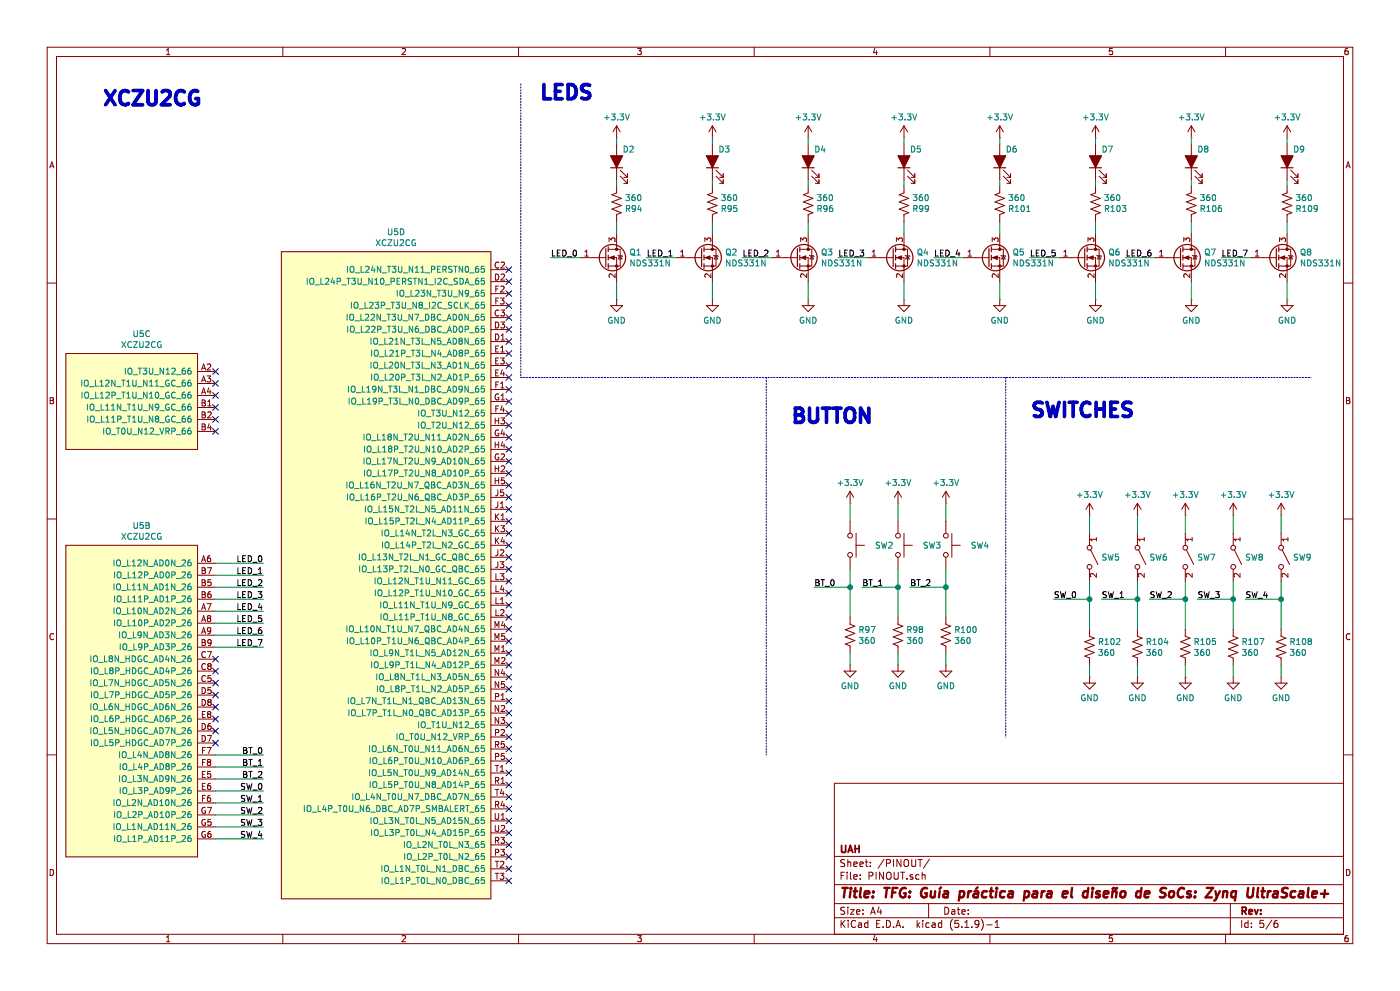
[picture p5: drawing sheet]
EESchema Schematic File Version 4
EELAYER 30 0
EELAYER END
$Descr A4 11693 8268
encoding utf-8
Sheet 5 6
Title "TFG: Guía práctica para el diseño de SoCs: Zynq UltraScale+"
Date ""
Rev ""
Comp "UAH"
Comment1 ""
Comment2 ""
Comment3 ""
Comment4 ""
$EndDescr
$Comp
L Zynq_UltraScale:XCZU2CG U5
U 3 1
P 1100 3350
F 0 "U5" H 1183 3915 50  0000 C CNN
F 1 "XCZU2CG" H 1183 3824 50  0000 C CNN
F 2 "Zynq-eame_UltraScale_0:SBVA484" H 1000 -1400 50  0001 C CNN
F 3 "" H 1000 -1400 50  0001 C CNN
	3    1100 3350
	1    0    0    -1  
$EndComp
$Comp
L Zynq_UltraScale:XCZU2CG U5
U 4 1
P 3400 4600
F 0 "U5" H 3308 7265 50  0000 C CNN
F 1 "XCZU2CG" H 3308 7174 50  0000 C CNN
F 2 "Zynq-eame_UltraScale_0:SBVA484" H 3300 -150 50  0001 C CNN
F 3 "" H 3300 -150 50  0001 C CNN
	4    3400 4600
	1    0    0    -1  
$EndComp
NoConn ~ 1800 3100
NoConn ~ 1800 3200
NoConn ~ 1800 3300
NoConn ~ 1800 3400
NoConn ~ 1800 3600
NoConn ~ 1800 3500
NoConn ~ 1800 5500
NoConn ~ 1800 5600
NoConn ~ 1800 5700
NoConn ~ 1800 5800
NoConn ~ 1800 5900
NoConn ~ 1800 6000
NoConn ~ 1800 6100
NoConn ~ 1800 6200
NoConn ~ 4250 4150
NoConn ~ 4250 4050
NoConn ~ 4250 3950
NoConn ~ 4250 3850
NoConn ~ 4250 3750
NoConn ~ 4250 3650
NoConn ~ 4250 3550
NoConn ~ 4250 3450
NoConn ~ 4250 3350
NoConn ~ 4250 3250
NoConn ~ 4250 3150
NoConn ~ 4250 3050
NoConn ~ 4250 2950
NoConn ~ 4250 2850
NoConn ~ 4250 2750
NoConn ~ 4250 2650
NoConn ~ 4250 2550
NoConn ~ 4250 2450
NoConn ~ 4250 2350
NoConn ~ 4250 2250
$Comp
L Switch:SW_Push SW2
U 1 1
P 7100 4550
F 0 "SW2" V 7100 4835 50  0000 C CNN
F 1 "SW_Push" H 7100 4744 50  0001 C CNN
F 2 "" H 7100 4750 50  0001 C CNN
F 3 "~" H 7100 4750 50  0001 C CNN
	1    7100 4550
	0    1    1    0   
$EndComp
$Comp
L Switch:SW_SPST SW5
U 1 1
P 9100 4650
F 0 "SW5" V 9100 4748 50  0000 L CNN
F 1 "SW_SPST" H 9100 4794 50  0001 C CNN
F 2 "" H 9100 4650 50  0001 C CNN
F 3 "~" H 9100 4650 50  0001 C CNN
	1    9100 4650
	0    1    1    0   
$EndComp
$Comp
L power:+3.3V #PWR0181
U 1 1
P 5150 1150
F 0 "#PWR0181" H 5150 1000 50  0001 C CNN
F 1 "+3.3V" H 5150 1323 50  0000 C CNN
F 2 "" H 5150 1150 50  0001 C CNN
F 3 "" H 5150 1150 50  0001 C CNN
	1    5150 1150
	1    0    0    -1  
$EndComp
$Comp
L power:GND #PWR0182
U 1 1
P 5150 2500
F 0 "#PWR0182" H 5150 2250 50  0001 C CNN
F 1 "GND" H 5150 2327 50  0000 C CNN
F 2 "" H 5150 2500 50  0001 C CNN
F 3 "" H 5150 2500 50  0001 C CNN
	1    5150 2500
	1    0    0    -1  
$EndComp
$Comp
L Device:LED_ALT D3
U 1 1
P 5950 1350
F 0 "D3" V 6050 1250 50  0000 C CNN
F 1 " " H 5943 1476 50  0001 C CNN
F 2 "" H 5950 1350 50  0001 C CNN
F 3 "~" H 5950 1350 50  0001 C CNN
	1    5950 1350
	0    -1   -1   0   
$EndComp
$Comp
L Device:R_US R95
U 1 1
P 5950 1700
F 0 "R95" H 6018 1746 50  0000 L CNN
F 1 "360" H 6018 1655 50  0000 L CNN
F 2 "" V 5990 1690 50  0001 C CNN
F 3 "~" H 5950 1700 50  0001 C CNN
	1    5950 1700
	1    0    0    1   
$EndComp
$Comp
L power:+3.3V #PWR0183
U 1 1
P 5950 1150
F 0 "#PWR0183" H 5950 1000 50  0001 C CNN
F 1 "+3.3V" H 5950 1323 50  0000 C CNN
F 2 "" H 5950 1150 50  0001 C CNN
F 3 "" H 5950 1150 50  0001 C CNN
	1    5950 1150
	1    0    0    -1  
$EndComp
$Comp
L power:GND #PWR0184
U 1 1
P 5950 2500
F 0 "#PWR0184" H 5950 2250 50  0001 C CNN
F 1 "GND" H 5950 2327 50  0000 C CNN
F 2 "" H 5950 2500 50  0001 C CNN
F 3 "" H 5950 2500 50  0001 C CNN
	1    5950 2500
	1    0    0    -1  
$EndComp
Wire Wire Line
	5950 2500 5950 2350
Wire Wire Line
	5950 1950 5950 1850
Wire Wire Line
	5950 1550 5950 1500
Wire Wire Line
	5950 1200 5950 1150
$Comp
L Device:LED_ALT D4
U 1 1
P 6750 1350
F 0 "D4" V 6850 1250 50  0000 C CNN
F 1 " " H 6743 1476 50  0001 C CNN
F 2 "" H 6750 1350 50  0001 C CNN
F 3 "~" H 6750 1350 50  0001 C CNN
	1    6750 1350
	0    -1   -1   0   
$EndComp
$Comp
L Device:R_US R96
U 1 1
P 6750 1700
F 0 "R96" H 6818 1746 50  0000 L CNN
F 1 "360" H 6818 1655 50  0000 L CNN
F 2 "" V 6790 1690 50  0001 C CNN
F 3 "~" H 6750 1700 50  0001 C CNN
	1    6750 1700
	1    0    0    1   
$EndComp
$Comp
L power:+3.3V #PWR0185
U 1 1
P 6750 1150
F 0 "#PWR0185" H 6750 1000 50  0001 C CNN
F 1 "+3.3V" H 6750 1323 50  0000 C CNN
F 2 "" H 6750 1150 50  0001 C CNN
F 3 "" H 6750 1150 50  0001 C CNN
	1    6750 1150
	1    0    0    -1  
$EndComp
$Comp
L power:GND #PWR0186
U 1 1
P 6750 2500
F 0 "#PWR0186" H 6750 2250 50  0001 C CNN
F 1 "GND" H 6750 2327 50  0000 C CNN
F 2 "" H 6750 2500 50  0001 C CNN
F 3 "" H 6750 2500 50  0001 C CNN
	1    6750 2500
	1    0    0    -1  
$EndComp
Wire Wire Line
	6750 2500 6750 2350
Wire Wire Line
	6750 1950 6750 1850
Wire Wire Line
	6750 1550 6750 1500
Wire Wire Line
	6750 1200 6750 1150
$Comp
L Device:LED_ALT D5
U 1 1
P 7550 1350
F 0 "D5" V 7650 1250 50  0000 C CNN
F 1 " " H 7543 1476 50  0001 C CNN
F 2 "" H 7550 1350 50  0001 C CNN
F 3 "~" H 7550 1350 50  0001 C CNN
	1    7550 1350
	0    -1   -1   0   
$EndComp
$Comp
L Device:R_US R99
U 1 1
P 7550 1700
F 0 "R99" H 7618 1746 50  0000 L CNN
F 1 "360" H 7618 1655 50  0000 L CNN
F 2 "" V 7590 1690 50  0001 C CNN
F 3 "~" H 7550 1700 50  0001 C CNN
	1    7550 1700
	1    0    0    1   
$EndComp
$Comp
L power:+3.3V #PWR0187
U 1 1
P 7550 1150
F 0 "#PWR0187" H 7550 1000 50  0001 C CNN
F 1 "+3.3V" H 7550 1323 50  0000 C CNN
F 2 "" H 7550 1150 50  0001 C CNN
F 3 "" H 7550 1150 50  0001 C CNN
	1    7550 1150
	1    0    0    -1  
$EndComp
$Comp
L power:GND #PWR0188
U 1 1
P 7550 2500
F 0 "#PWR0188" H 7550 2250 50  0001 C CNN
F 1 "GND" H 7550 2327 50  0000 C CNN
F 2 "" H 7550 2500 50  0001 C CNN
F 3 "" H 7550 2500 50  0001 C CNN
	1    7550 2500
	1    0    0    -1  
$EndComp
Wire Wire Line
	7550 2500 7550 2350
Wire Wire Line
	7550 1950 7550 1850
Wire Wire Line
	7550 1550 7550 1500
Wire Wire Line
	7550 1200 7550 1150
$Comp
L Device:LED_ALT D6
U 1 1
P 8350 1350
F 0 "D6" V 8450 1250 50  0000 C CNN
F 1 " " H 8343 1476 50  0001 C CNN
F 2 "" H 8350 1350 50  0001 C CNN
F 3 "~" H 8350 1350 50  0001 C CNN
	1    8350 1350
	0    -1   -1   0   
$EndComp
$Comp
L Device:R_US R101
U 1 1
P 8350 1700
F 0 "R101" H 8418 1746 50  0000 L CNN
F 1 "360" H 8418 1655 50  0000 L CNN
F 2 "" V 8390 1690 50  0001 C CNN
F 3 "~" H 8350 1700 50  0001 C CNN
	1    8350 1700
	1    0    0    1   
$EndComp
$Comp
L power:+3.3V #PWR0189
U 1 1
P 8350 1150
F 0 "#PWR0189" H 8350 1000 50  0001 C CNN
F 1 "+3.3V" H 8350 1323 50  0000 C CNN
F 2 "" H 8350 1150 50  0001 C CNN
F 3 "" H 8350 1150 50  0001 C CNN
	1    8350 1150
	1    0    0    -1  
$EndComp
$Comp
L power:GND #PWR0190
U 1 1
P 8350 2500
F 0 "#PWR0190" H 8350 2250 50  0001 C CNN
F 1 "GND" H 8350 2327 50  0000 C CNN
F 2 "" H 8350 2500 50  0001 C CNN
F 3 "" H 8350 2500 50  0001 C CNN
	1    8350 2500
	1    0    0    -1  
$EndComp
Wire Wire Line
	8350 2500 8350 2350
Wire Wire Line
	8350 1950 8350 1850
Wire Wire Line
	8350 1550 8350 1500
Wire Wire Line
	8350 1200 8350 1150
$Comp
L Device:LED_ALT D7
U 1 1
P 9150 1350
F 0 "D7" V 9250 1250 50  0000 C CNN
F 1 " " H 9143 1476 50  0001 C CNN
F 2 "" H 9150 1350 50  0001 C CNN
F 3 "~" H 9150 1350 50  0001 C CNN
	1    9150 1350
	0    -1   -1   0   
$EndComp
$Comp
L Device:R_US R103
U 1 1
P 9150 1700
F 0 "R103" H 9218 1746 50  0000 L CNN
F 1 "360" H 9218 1655 50  0000 L CNN
F 2 "" V 9190 1690 50  0001 C CNN
F 3 "~" H 9150 1700 50  0001 C CNN
	1    9150 1700
	1    0    0    1   
$EndComp
$Comp
L power:+3.3V #PWR0191
U 1 1
P 9150 1150
F 0 "#PWR0191" H 9150 1000 50  0001 C CNN
F 1 "+3.3V" H 9150 1323 50  0000 C CNN
F 2 "" H 9150 1150 50  0001 C CNN
F 3 "" H 9150 1150 50  0001 C CNN
	1    9150 1150
	1    0    0    -1  
$EndComp
$Comp
L power:GND #PWR0192
U 1 1
P 9150 2500
F 0 "#PWR0192" H 9150 2250 50  0001 C CNN
F 1 "GND" H 9150 2327 50  0000 C CNN
F 2 "" H 9150 2500 50  0001 C CNN
F 3 "" H 9150 2500 50  0001 C CNN
	1    9150 2500
	1    0    0    -1  
$EndComp
Wire Wire Line
	9150 2500 9150 2350
Wire Wire Line
	9150 1950 9150 1850
Wire Wire Line
	9150 1550 9150 1500
Wire Wire Line
	9150 1200 9150 1150
$Comp
L Device:LED_ALT D8
U 1 1
P 9950 1350
F 0 "D8" V 10050 1250 50  0000 C CNN
F 1 " " H 9943 1476 50  0001 C CNN
F 2 "" H 9950 1350 50  0001 C CNN
F 3 "~" H 9950 1350 50  0001 C CNN
	1    9950 1350
	0    -1   -1   0   
$EndComp
$Comp
L Device:R_US R106
U 1 1
P 9950 1700
F 0 "R106" H 10018 1746 50  0000 L CNN
F 1 "360" H 10018 1655 50  0000 L CNN
F 2 "" V 9990 1690 50  0001 C CNN
F 3 "~" H 9950 1700 50  0001 C CNN
	1    9950 1700
	1    0    0    1   
$EndComp
$Comp
L power:+3.3V #PWR0193
U 1 1
P 9950 1150
F 0 "#PWR0193" H 9950 1000 50  0001 C CNN
F 1 "+3.3V" H 9950 1323 50  0000 C CNN
F 2 "" H 9950 1150 50  0001 C CNN
F 3 "" H 9950 1150 50  0001 C CNN
	1    9950 1150
	1    0    0    -1  
$EndComp
$Comp
L power:GND #PWR0194
U 1 1
P 9950 2500
F 0 "#PWR0194" H 9950 2250 50  0001 C CNN
F 1 "GND" H 9950 2327 50  0000 C CNN
F 2 "" H 9950 2500 50  0001 C CNN
F 3 "" H 9950 2500 50  0001 C CNN
	1    9950 2500
	1    0    0    -1  
$EndComp
Wire Wire Line
	9950 2500 9950 2350
Wire Wire Line
	9950 1950 9950 1850
Wire Wire Line
	9950 1550 9950 1500
Wire Wire Line
	9950 1200 9950 1150
$Comp
L Device:LED_ALT D9
U 1 1
P 10750 1350
F 0 "D9" V 10850 1250 50  0000 C CNN
F 1 " " H 10743 1476 50  0001 C CNN
F 2 "" H 10750 1350 50  0001 C CNN
F 3 "~" H 10750 1350 50  0001 C CNN
	1    10750 1350
	0    -1   -1   0   
$EndComp
$Comp
L Device:R_US R109
U 1 1
P 10750 1700
F 0 "R109" H 10818 1746 50  0000 L CNN
F 1 "360" H 10818 1655 50  0000 L CNN
F 2 "" V 10790 1690 50  0001 C CNN
F 3 "~" H 10750 1700 50  0001 C CNN
	1    10750 1700
	1    0    0    1   
$EndComp
$Comp
L power:+3.3V #PWR0195
U 1 1
P 10750 1150
F 0 "#PWR0195" H 10750 1000 50  0001 C CNN
F 1 "+3.3V" H 10750 1323 50  0000 C CNN
F 2 "" H 10750 1150 50  0001 C CNN
F 3 "" H 10750 1150 50  0001 C CNN
	1    10750 1150
	1    0    0    -1  
$EndComp
$Comp
L power:GND #PWR0196
U 1 1
P 10750 2500
F 0 "#PWR0196" H 10750 2250 50  0001 C CNN
F 1 "GND" H 10750 2327 50  0000 C CNN
F 2 "" H 10750 2500 50  0001 C CNN
F 3 "" H 10750 2500 50  0001 C CNN
	1    10750 2500
	1    0    0    -1  
$EndComp
Wire Wire Line
	10750 2500 10750 2350
Wire Wire Line
	10750 1950 10750 1850
Wire Wire Line
	10750 1550 10750 1500
Wire Wire Line
	10750 1200 10750 1150
$Comp
L Device:R_US R97
U 1 1
P 7100 5300
F 0 "R97" H 7168 5346 50  0000 L CNN
F 1 "360" H 7168 5255 50  0000 L CNN
F 2 "" V 7140 5290 50  0001 C CNN
F 3 "~" H 7100 5300 50  0001 C CNN
	1    7100 5300
	1    0    0    -1  
$EndComp
$Comp
L power:GND #PWR0198
U 1 1
P 7100 5550
F 0 "#PWR0198" H 7100 5300 50  0001 C CNN
F 1 "GND" H 7100 5377 50  0000 C CNN
F 2 "" H 7100 5550 50  0001 C CNN
F 3 "" H 7100 5550 50  0001 C CNN
	1    7100 5550
	1    0    0    -1  
$EndComp
Wire Wire Line
	7100 4200 7100 4350
Text Label 6800 4900 0    50   ~ 0
BT_0
Wire Wire Line
	7100 5450 7100 5550
Wire Wire Line
	7100 4900 7100 4750
Wire Wire Line
	6800 4900 7100 4900
Wire Wire Line
	7100 4900 7100 5150
Connection ~ 7100 4900
$Comp
L Switch:SW_Push SW3
U 1 1
P 7500 4550
F 0 "SW3" V 7500 4835 50  0000 C CNN
F 1 "SW_Push" H 7500 4744 50  0001 C CNN
F 2 "" H 7500 4750 50  0001 C CNN
F 3 "~" H 7500 4750 50  0001 C CNN
	1    7500 4550
	0    1    1    0   
$EndComp
$Comp
L Device:R_US R98
U 1 1
P 7500 5300
F 0 "R98" H 7568 5346 50  0000 L CNN
F 1 "360" H 7568 5255 50  0000 L CNN
F 2 "" V 7540 5290 50  0001 C CNN
F 3 "~" H 7500 5300 50  0001 C CNN
	1    7500 5300
	1    0    0    -1  
$EndComp
$Comp
L power:GND #PWR0200
U 1 1
P 7500 5550
F 0 "#PWR0200" H 7500 5300 50  0001 C CNN
F 1 "GND" H 7500 5377 50  0000 C CNN
F 2 "" H 7500 5550 50  0001 C CNN
F 3 "" H 7500 5550 50  0001 C CNN
	1    7500 5550
	1    0    0    -1  
$EndComp
Wire Wire Line
	7500 4200 7500 4350
Text Label 7200 4900 0    50   ~ 0
BT_1
Wire Wire Line
	7500 5450 7500 5550
Wire Wire Line
	7500 4900 7500 4750
Wire Wire Line
	7200 4900 7500 4900
Wire Wire Line
	7500 4900 7500 5150
Connection ~ 7500 4900
$Comp
L Switch:SW_Push SW4
U 1 1
P 7900 4550
F 0 "SW4" V 7900 4835 50  0000 C CNN
F 1 "SW_Push" H 7900 4744 50  0001 C CNN
F 2 "" H 7900 4750 50  0001 C CNN
F 3 "~" H 7900 4750 50  0001 C CNN
	1    7900 4550
	0    1    1    0   
$EndComp
$Comp
L Device:R_US R100
U 1 1
P 7900 5300
F 0 "R100" H 7968 5346 50  0000 L CNN
F 1 "360" H 7968 5255 50  0000 L CNN
F 2 "" V 7940 5290 50  0001 C CNN
F 3 "~" H 7900 5300 50  0001 C CNN
	1    7900 5300
	1    0    0    -1  
$EndComp
$Comp
L power:GND #PWR0202
U 1 1
P 7900 5550
F 0 "#PWR0202" H 7900 5300 50  0001 C CNN
F 1 "GND" H 7900 5377 50  0000 C CNN
F 2 "" H 7900 5550 50  0001 C CNN
F 3 "" H 7900 5550 50  0001 C CNN
	1    7900 5550
	1    0    0    -1  
$EndComp
Wire Wire Line
	7900 4200 7900 4350
Text Label 7600 4900 0    50   ~ 0
BT_2
Wire Wire Line
	7900 5450 7900 5550
Wire Wire Line
	7900 4900 7900 4750
Wire Wire Line
	7600 4900 7900 4900
Wire Wire Line
	7900 4900 7900 5150
Connection ~ 7900 4900
$Comp
L Device:R_US R102
U 1 1
P 9100 5400
F 0 "R102" H 9168 5446 50  0000 L CNN
F 1 "360" H 9168 5355 50  0000 L CNN
F 2 "" V 9140 5390 50  0001 C CNN
F 3 "~" H 9100 5400 50  0001 C CNN
	1    9100 5400
	1    0    0    -1  
$EndComp
$Comp
L power:GND #PWR0204
U 1 1
P 9100 5650
F 0 "#PWR0204" H 9100 5400 50  0001 C CNN
F 1 "GND" H 9100 5477 50  0000 C CNN
F 2 "" H 9100 5650 50  0001 C CNN
F 3 "" H 9100 5650 50  0001 C CNN
	1    9100 5650
	1    0    0    -1  
$EndComp
Wire Wire Line
	9100 4300 9100 4450
Text Label 8800 5000 0    50   ~ 0
SW_0
Wire Wire Line
	9100 5550 9100 5650
Wire Wire Line
	9100 5000 9100 4850
Wire Wire Line
	8800 5000 9100 5000
Wire Wire Line
	9100 5000 9100 5250
Connection ~ 9100 5000
$Comp
L Device:R_US R104
U 1 1
P 9500 5400
F 0 "R104" H 9568 5446 50  0000 L CNN
F 1 "360" H 9568 5355 50  0000 L CNN
F 2 "" V 9540 5390 50  0001 C CNN
F 3 "~" H 9500 5400 50  0001 C CNN
	1    9500 5400
	1    0    0    -1  
$EndComp
$Comp
L power:GND #PWR0206
U 1 1
P 9500 5650
F 0 "#PWR0206" H 9500 5400 50  0001 C CNN
F 1 "GND" H 9500 5477 50  0000 C CNN
F 2 "" H 9500 5650 50  0001 C CNN
F 3 "" H 9500 5650 50  0001 C CNN
	1    9500 5650
	1    0    0    -1  
$EndComp
Wire Wire Line
	9500 4300 9500 4450
Text Label 9200 5000 0    50   ~ 0
SW_1
Wire Wire Line
	9500 5550 9500 5650
Wire Wire Line
	9500 5000 9500 4850
Wire Wire Line
	9200 5000 9500 5000
Wire Wire Line
	9500 5000 9500 5250
Connection ~ 9500 5000
$Comp
L Device:R_US R105
U 1 1
P 9900 5400
F 0 "R105" H 9968 5446 50  0000 L CNN
F 1 "360" H 9968 5355 50  0000 L CNN
F 2 "" V 9940 5390 50  0001 C CNN
F 3 "~" H 9900 5400 50  0001 C CNN
	1    9900 5400
	1    0    0    -1  
$EndComp
$Comp
L power:GND #PWR0208
U 1 1
P 9900 5650
F 0 "#PWR0208" H 9900 5400 50  0001 C CNN
F 1 "GND" H 9900 5477 50  0000 C CNN
F 2 "" H 9900 5650 50  0001 C CNN
F 3 "" H 9900 5650 50  0001 C CNN
	1    9900 5650
	1    0    0    -1  
$EndComp
Wire Wire Line
	9900 4300 9900 4450
Text Label 9600 5000 0    50   ~ 0
SW_2
Wire Wire Line
	9900 5550 9900 5650
Wire Wire Line
	9900 5000 9900 4850
Wire Wire Line
	9600 5000 9900 5000
Wire Wire Line
	9900 5000 9900 5250
Connection ~ 9900 5000
$Comp
L Device:R_US R107
U 1 1
P 10300 5400
F 0 "R107" H 10368 5446 50  0000 L CNN
F 1 "360" H 10368 5355 50  0000 L CNN
F 2 "" V 10340 5390 50  0001 C CNN
F 3 "~" H 10300 5400 50  0001 C CNN
	1    10300 5400
	1    0    0    -1  
$EndComp
$Comp
L power:GND #PWR0210
U 1 1
P 10300 5650
F 0 "#PWR0210" H 10300 5400 50  0001 C CNN
F 1 "GND" H 10300 5477 50  0000 C CNN
F 2 "" H 10300 5650 50  0001 C CNN
F 3 "" H 10300 5650 50  0001 C CNN
	1    10300 5650
	1    0    0    -1  
$EndComp
Wire Wire Line
	10300 4300 10300 4450
Text Label 10000 5000 0    50   ~ 0
SW_3
Wire Wire Line
	10300 5550 10300 5650
Wire Wire Line
	10300 5000 10300 4850
Wire Wire Line
	10000 5000 10300 5000
Wire Wire Line
	10300 5000 10300 5250
Connection ~ 10300 5000
$Comp
L Device:R_US R108
U 1 1
P 10700 5400
F 0 "R108" H 10768 5446 50  0000 L CNN
F 1 "360" H 10768 5355 50  0000 L CNN
F 2 "" V 10740 5390 50  0001 C CNN
F 3 "~" H 10700 5400 50  0001 C CNN
	1    10700 5400
	1    0    0    -1  
$EndComp
$Comp
L power:GND #PWR0212
U 1 1
P 10700 5650
F 0 "#PWR0212" H 10700 5400 50  0001 C CNN
F 1 "GND" H 10700 5477 50  0000 C CNN
F 2 "" H 10700 5650 50  0001 C CNN
F 3 "" H 10700 5650 50  0001 C CNN
	1    10700 5650
	1    0    0    -1  
$EndComp
Wire Wire Line
	10700 4300 10700 4450
Text Label 10400 5000 0    50   ~ 0
SW_4
Wire Wire Line
	10700 5550 10700 5650
Wire Wire Line
	10700 5000 10700 4850
Wire Wire Line
	10400 5000 10700 5000
Wire Wire Line
	10700 5000 10700 5250
Connection ~ 10700 5000
$Comp
L Switch:SW_SPST SW6
U 1 1
P 9500 4650
F 0 "SW6" V 9500 4748 50  0000 L CNN
F 1 "SW_SPST" H 9500 4794 50  0001 C CNN
F 2 "" H 9500 4650 50  0001 C CNN
F 3 "~" H 9500 4650 50  0001 C CNN
	1    9500 4650
	0    1    1    0   
$EndComp
$Comp
L Switch:SW_SPST SW7
U 1 1
P 9900 4650
F 0 "SW7" V 9900 4748 50  0000 L CNN
F 1 "SW_SPST" H 9900 4794 50  0001 C CNN
F 2 "" H 9900 4650 50  0001 C CNN
F 3 "~" H 9900 4650 50  0001 C CNN
	1    9900 4650
	0    1    1    0   
$EndComp
$Comp
L Switch:SW_SPST SW8
U 1 1
P 10300 4650
F 0 "SW8" V 10300 4748 50  0000 L CNN
F 1 "SW_SPST" H 10300 4794 50  0001 C CNN
F 2 "" H 10300 4650 50  0001 C CNN
F 3 "~" H 10300 4650 50  0001 C CNN
	1    10300 4650
	0    1    1    0   
$EndComp
$Comp
L Switch:SW_SPST SW9
U 1 1
P 10700 4650
F 0 "SW9" V 10700 4748 50  0000 L CNN
F 1 "SW_SPST" H 10700 4794 50  0001 C CNN
F 2 "" H 10700 4650 50  0001 C CNN
F 3 "~" H 10700 4650 50  0001 C CNN
	1    10700 4650
	0    1    1    0   
$EndComp
Wire Notes Line
	4350 700  4350 3150
Wire Notes Line
	4350 3150 10950 3150
Wire Notes Line
	8400 3150 8400 6150
Wire Notes Line
	6400 3150 6400 6300
Text Notes 850  1100 0    118  ~ 24
XCZU2CG\n\n
Text Notes 4500 1050 0    118  ~ 24
LEDS\n\n
Text Notes 6600 3750 0    118  ~ 24
BUTTON\n\n
Text Notes 8600 3500 0    118  ~ 24
SWITCHES\n
Text Label 2200 4700 2    50   ~ 0
LED_0
Wire Wire Line
	2200 4700 1800 4700
Text Label 2200 4800 2    50   ~ 0
LED_1
Wire Wire Line
	2200 4800 1800 4800
Text Label 2200 4900 2    50   ~ 0
LED_2
Wire Wire Line
	2200 4900 1800 4900
Text Label 2200 5000 2    50   ~ 0
LED_3
Wire Wire Line
	2200 5000 1800 5000
Text Label 2200 5100 2    50   ~ 0
LED_4
Wire Wire Line
	2200 5100 1800 5100
Text Label 2200 5200 2    50   ~ 0
LED_5
Wire Wire Line
	2200 5200 1800 5200
Text Label 2200 5300 2    50   ~ 0
LED_6
Wire Wire Line
	2200 5300 1800 5300
Text Label 2200 5400 2    50   ~ 0
LED_7
Wire Wire Line
	2200 5400 1800 5400
Text Label 2200 6300 2    50   ~ 0
BT_0
Wire Wire Line
	2200 6300 1800 6300
Text Label 2200 6400 2    50   ~ 0
BT_1
Wire Wire Line
	2200 6400 1800 6400
Text Label 2200 6500 2    50   ~ 0
BT_2
Wire Wire Line
	2200 6500 1800 6500
Text Label 2200 6600 2    50   ~ 0
SW_0
Wire Wire Line
	2200 6600 1800 6600
Text Label 2200 6700 2    50   ~ 0
SW_1
Wire Wire Line
	2200 6700 1800 6700
Text Label 2200 6800 2    50   ~ 0
SW_2
Wire Wire Line
	2200 6800 1800 6800
Text Label 2200 6900 2    50   ~ 0
SW_3
Wire Wire Line
	2200 6900 1800 6900
Text Label 2200 7000 2    50   ~ 0
SW_4
Wire Wire Line
	2200 7000 1800 7000
NoConn ~ 4250 5850
NoConn ~ 4250 5950
NoConn ~ 4250 6050
NoConn ~ 4250 6150
NoConn ~ 4250 6250
NoConn ~ 4250 6350
NoConn ~ 4250 6450
NoConn ~ 4250 6550
NoConn ~ 4250 6650
NoConn ~ 4250 6750
NoConn ~ 4250 6850
NoConn ~ 4250 6950
NoConn ~ 4250 7050
NoConn ~ 4250 7150
NoConn ~ 4250 7250
NoConn ~ 4250 7350
NoConn ~ 4250 4250
NoConn ~ 4250 4350
NoConn ~ 4250 4450
NoConn ~ 4250 4550
NoConn ~ 4250 4650
NoConn ~ 4250 4750
NoConn ~ 4250 4850
NoConn ~ 4250 4950
NoConn ~ 4250 5050
NoConn ~ 4250 5150
NoConn ~ 4250 5250
NoConn ~ 4250 5350
NoConn ~ 4250 5450
NoConn ~ 4250 5550
NoConn ~ 4250 5650
NoConn ~ 4250 5750
$Comp
L Zynq_UltraScale:XCZU2CG U5
U 2 1
P 1350 5600
F 0 "U5" H 1183 6815 50  0000 C CNN
F 1 "XCZU2CG" H 1183 6724 50  0000 C CNN
F 2 "Zynq-eame_UltraScale_0:SBVA484" H 1250 850 50  0001 C CNN
F 3 "" H 1250 850 50  0001 C CNN
	2    1350 5600
	1    0    0    -1  
$EndComp
$Comp
L power:+3.3V #PWR0205
U 1 1
P 7100 4200
F 0 "#PWR0205" H 7100 4050 50  0001 C CNN
F 1 "+3.3V" H 7100 4373 50  0000 C CNN
F 2 "" H 7100 4200 50  0001 C CNN
F 3 "" H 7100 4200 50  0001 C CNN
	1    7100 4200
	1    0    0    -1  
$EndComp
$Comp
L power:+3.3V #PWR0207
U 1 1
P 7500 4200
F 0 "#PWR0207" H 7500 4050 50  0001 C CNN
F 1 "+3.3V" H 7500 4373 50  0000 C CNN
F 2 "" H 7500 4200 50  0001 C CNN
F 3 "" H 7500 4200 50  0001 C CNN
	1    7500 4200
	1    0    0    -1  
$EndComp
$Comp
L power:+3.3V #PWR0209
U 1 1
P 7900 4200
F 0 "#PWR0209" H 7900 4050 50  0001 C CNN
F 1 "+3.3V" H 7900 4373 50  0000 C CNN
F 2 "" H 7900 4200 50  0001 C CNN
F 3 "" H 7900 4200 50  0001 C CNN
	1    7900 4200
	1    0    0    -1  
$EndComp
$Comp
L power:+3.3V #PWR0211
U 1 1
P 9100 4300
F 0 "#PWR0211" H 9100 4150 50  0001 C CNN
F 1 "+3.3V" H 9100 4473 50  0000 C CNN
F 2 "" H 9100 4300 50  0001 C CNN
F 3 "" H 9100 4300 50  0001 C CNN
	1    9100 4300
	1    0    0    -1  
$EndComp
$Comp
L power:+3.3V #PWR0248
U 1 1
P 9500 4300
F 0 "#PWR0248" H 9500 4150 50  0001 C CNN
F 1 "+3.3V" H 9500 4473 50  0000 C CNN
F 2 "" H 9500 4300 50  0001 C CNN
F 3 "" H 9500 4300 50  0001 C CNN
	1    9500 4300
	1    0    0    -1  
$EndComp
$Comp
L power:+3.3V #PWR0249
U 1 1
P 9900 4300
F 0 "#PWR0249" H 9900 4150 50  0001 C CNN
F 1 "+3.3V" H 9900 4473 50  0000 C CNN
F 2 "" H 9900 4300 50  0001 C CNN
F 3 "" H 9900 4300 50  0001 C CNN
	1    9900 4300
	1    0    0    -1  
$EndComp
$Comp
L power:+3.3V #PWR0262
U 1 1
P 10300 4300
F 0 "#PWR0262" H 10300 4150 50  0001 C CNN
F 1 "+3.3V" H 10300 4473 50  0000 C CNN
F 2 "" H 10300 4300 50  0001 C CNN
F 3 "" H 10300 4300 50  0001 C CNN
	1    10300 4300
	1    0    0    -1  
$EndComp
$Comp
L power:+3.3V #PWR0263
U 1 1
P 10700 4300
F 0 "#PWR0263" H 10700 4150 50  0001 C CNN
F 1 "+3.3V" H 10700 4473 50  0000 C CNN
F 2 "" H 10700 4300 50  0001 C CNN
F 3 "" H 10700 4300 50  0001 C CNN
	1    10700 4300
	1    0    0    -1  
$EndComp
Wire Wire Line
	4600 2150 4850 2150
Text Label 4600 2150 0    50   ~ 0
LED_0
Wire Wire Line
	5150 1200 5150 1150
Wire Wire Line
	5150 1550 5150 1500
Wire Wire Line
	5150 1950 5150 1850
Wire Wire Line
	5150 2500 5150 2350
$Comp
L Device:R_US R94
U 1 1
P 5150 1700
F 0 "R94" H 5218 1746 50  0000 L CNN
F 1 "360" H 5218 1655 50  0000 L CNN
F 2 "" V 5190 1690 50  0001 C CNN
F 3 "~" H 5150 1700 50  0001 C CNN
	1    5150 1700
	1    0    0    1   
$EndComp
$Comp
L Device:LED_ALT D2
U 1 1
P 5150 1350
F 0 "D2" V 5250 1250 50  0000 C CNN
F 1 " " H 5143 1476 50  0001 C CNN
F 2 "" H 5150 1350 50  0001 C CNN
F 3 "~" H 5150 1350 50  0001 C CNN
	1    5150 1350
	0    -1   -1   0   
$EndComp
Wire Wire Line
	10200 2150 10450 2150
Text Label 10200 2150 0    50   ~ 0
LED_7
Wire Wire Line
	9400 2150 9650 2150
Text Label 9400 2150 0    50   ~ 0
LED_6
Wire Wire Line
	8600 2150 8850 2150
Text Label 8600 2150 0    50   ~ 0
LED_5
Wire Wire Line
	7800 2150 8050 2150
Text Label 7800 2150 0    50   ~ 0
LED_4
Wire Wire Line
	7000 2150 7250 2150
Text Label 7000 2150 0    50   ~ 0
LED_3
Wire Wire Line
	6200 2150 6450 2150
Text Label 6200 2150 0    50   ~ 0
LED_2
Wire Wire Line
	5400 2150 5650 2150
Text Label 5400 2150 0    50   ~ 0
LED_1
$Comp
L Zynq_UltraScale:NDS331N Q1
U 1 1
P 5050 2150
F 0 "Q1" H 5255 2196 50  0000 L CNN
F 1 "NDS331N" H 5255 2105 50  0000 L CNN
F 2 "" H 5250 2075 50  0001 L CIN
F 3 "" H 5050 2150 50  0001 L CNN
	1    5050 2150
	1    0    0    -1  
$EndComp
$Comp
L Zynq_UltraScale:NDS331N Q2
U 1 1
P 5850 2150
F 0 "Q2" H 6055 2196 50  0000 L CNN
F 1 "NDS331N" H 6055 2105 50  0000 L CNN
F 2 "" H 6050 2075 50  0001 L CIN
F 3 "" H 5850 2150 50  0001 L CNN
	1    5850 2150
	1    0    0    -1  
$EndComp
$Comp
L Zynq_UltraScale:NDS331N Q3
U 1 1
P 6650 2150
F 0 "Q3" H 6855 2196 50  0000 L CNN
F 1 "NDS331N" H 6855 2105 50  0000 L CNN
F 2 "" H 6850 2075 50  0001 L CIN
F 3 "" H 6650 2150 50  0001 L CNN
	1    6650 2150
	1    0    0    -1  
$EndComp
$Comp
L Zynq_UltraScale:NDS331N Q4
U 1 1
P 7450 2150
F 0 "Q4" H 7655 2196 50  0000 L CNN
F 1 "NDS331N" H 7655 2105 50  0000 L CNN
F 2 "" H 7650 2075 50  0001 L CIN
F 3 "" H 7450 2150 50  0001 L CNN
	1    7450 2150
	1    0    0    -1  
$EndComp
$Comp
L Zynq_UltraScale:NDS331N Q5
U 1 1
P 8250 2150
F 0 "Q5" H 8455 2196 50  0000 L CNN
F 1 "NDS331N" H 8455 2105 50  0000 L CNN
F 2 "" H 8450 2075 50  0001 L CIN
F 3 "" H 8250 2150 50  0001 L CNN
	1    8250 2150
	1    0    0    -1  
$EndComp
$Comp
L Zynq_UltraScale:NDS331N Q6
U 1 1
P 9050 2150
F 0 "Q6" H 9255 2196 50  0000 L CNN
F 1 "NDS331N" H 9255 2105 50  0000 L CNN
F 2 "" H 9250 2075 50  0001 L CIN
F 3 "" H 9050 2150 50  0001 L CNN
	1    9050 2150
	1    0    0    -1  
$EndComp
$Comp
L Zynq_UltraScale:NDS331N Q7
U 1 1
P 9850 2150
F 0 "Q7" H 10055 2196 50  0000 L CNN
F 1 "NDS331N" H 10055 2105 50  0000 L CNN
F 2 "" H 10050 2075 50  0001 L CIN
F 3 "" H 9850 2150 50  0001 L CNN
	1    9850 2150
	1    0    0    -1  
$EndComp
$Comp
L Zynq_UltraScale:NDS331N Q8
U 1 1
P 10650 2150
F 0 "Q8" H 10855 2196 50  0000 L CNN
F 1 "NDS331N" H 10855 2105 50  0000 L CNN
F 2 "" H 10850 2075 50  0001 L CIN
F 3 "" H 10650 2150 50  0001 L CNN
	1    10650 2150
	1    0    0    -1  
$EndComp
$EndSCHEMATC
